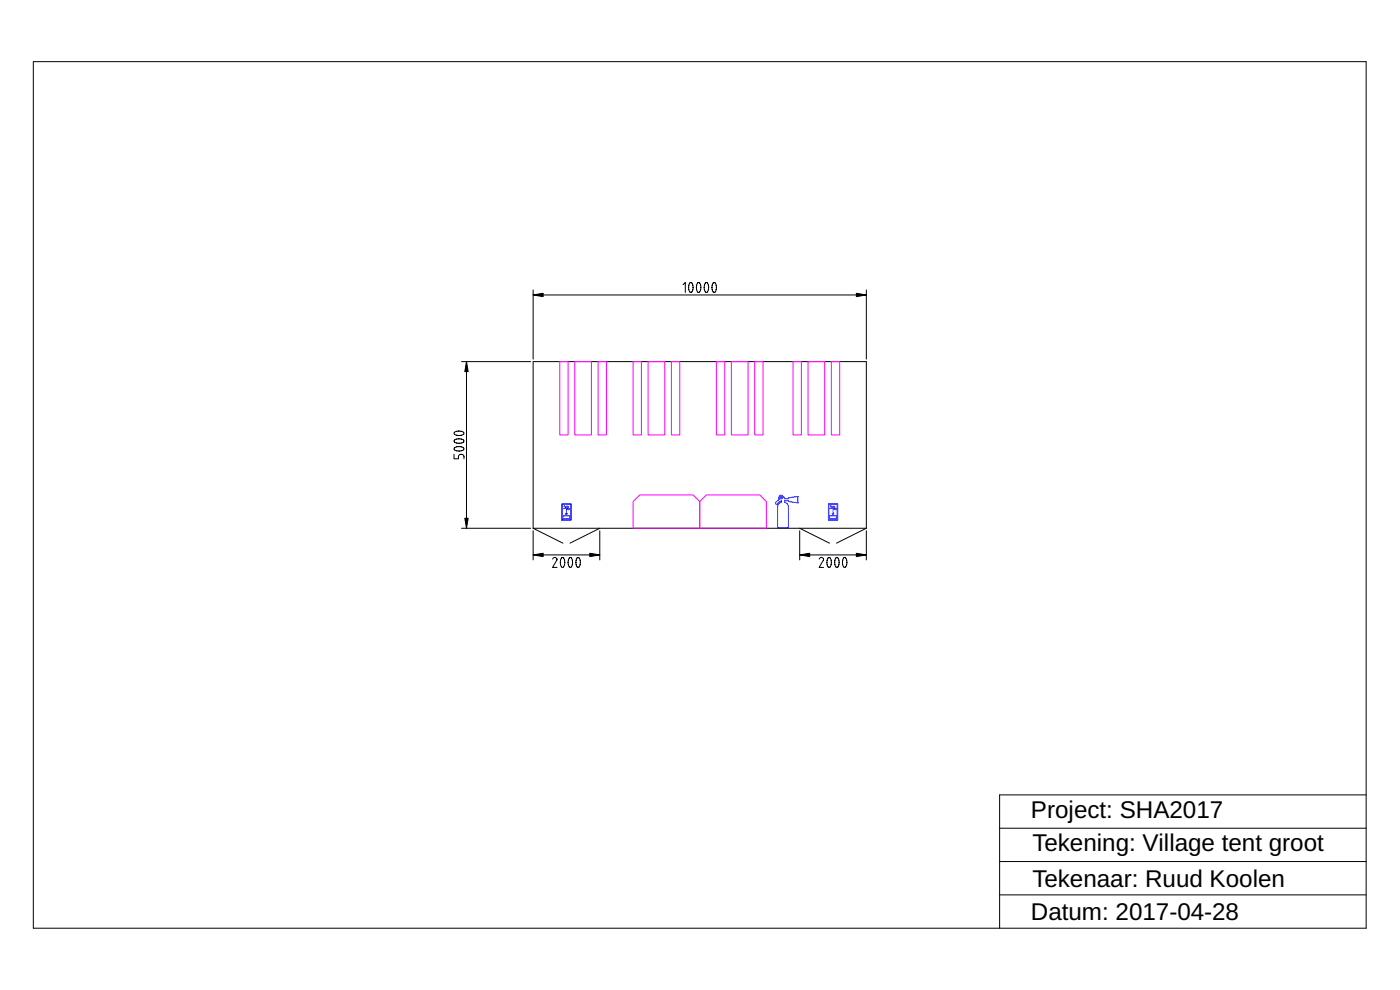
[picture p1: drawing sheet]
<svg xmlns="http://www.w3.org/2000/svg" width="420mm" height="297mm" viewBox="0 0 420 297" stroke-linecap="round" stroke-linejoin="round" font-family="sans-serif">
<g fill="none" stroke="#000" stroke-width=".3">
<path d="M10 18.5h400v260h-400zM160 87v20.8M160 88.5h100M205 85.4l.7-.7v3.1M207 84.9l.5-.1 .5 1-.1 1.4-.6 .6-.4-.4-.2-.7v-1.1zM209.4 84.9l.4-.1 .5 1-.1 1.4-.5 .6-.5-.4-.2-.7 .1-1.1zM211.7 84.9l.5-.1 .4 1-.1 1.4-.5 .6-.4-.4-.2-.7v-1.1zM214 84.9l.5-.1 .5 1-.1 1.4-.6 .6-.4-.4-.2-.7v-1.1zM260 87v20.8M138.5 108.5h20.8M140 108.5v50M136.2 136.3v1.4h1.4v-.7a.85 .85 0 0 1 .8-.7 .85 .85 0 0 1 .9 .7v.7"/>
<path d="M136.4 134.4l.7-.3 1.1-.1 .7 .2 .4 .5-.6 .5-1.4 .1-.9-.3-.2-.3zM136.4 132l.7-.3h1.1l.7 .2 .4 .4-.6 .6-1.4 .1-.9-.4-.2-.3zM136.4 129.7l.7-.3h1.1l.7 .2 .4 .4-.6 .5-1.4 .1-.9-.3-.2-.3zM138.5 158.5h20.8M160 158.5l8.9 4.5M160 158.5v-50h100v50M160 159.3v8.7M160 158.5h100M180 158.5l-8.9 4.5M180 159.3v8.7M240 158.5l8.9 4.5M240 159.3v8.7"/>
<path d="M260 158.5l-8.9 4.5M260 159.3v8.7M160 166.5h20M165.9 167.7a.65 .65 0 0 1 .7-.5 .65 .65 0 0 1 .5 .8l-1.3 2.3h1.4M168.5 167.4l.5-.1 .5 1-.1 1.4-.6 .6-.4-.4-.2-.7v-1.1zM170.9 167.4l.4-.1 .5 1-.1 1.4-.5 .6-.5-.4-.2-.7 .1-1.1zM172.9 168.1a2.16 2.16 0 0 0 .6 2.2l.3-.2 .3-.7a2.16 2.16 0 0 0-.6-2.2l-.3 .2-.3 .7M240 166.5h20M245.9 167.7a.65 .65 0 0 1 .7-.5 .65 .65 0 0 1 .5 .8l-1.3 2.3h1.4M248.5 167.4l.5-.1 .5 1-.1 1.4-.6 .6-.4-.4-.2-.7v-1.1zM250.9 167.4l.4-.1 .5 1-.1 1.4-.5 .6-.5-.4-.2-.7 .1-1.1zM253.2 167.4l.5-.1 .4 1-.1 1.4-.5 .6-.4-.4-.2-.7v-1.1z"/>
<path d="M410 238.5h-110v40M300 258.5h110M300 248.5h110M300 268.5h110"/>
</g>
<g fill="none" stroke="#00f" stroke-width=".3">
<path d="M168.6 151.2h2.8v4.9h-2.8zM168.8 151.4h2.5v4.5h-2.5zM169 154.8h2v.9h-2zM169.3 151.6v.5h.5M169.8 154.2h.4l-.2 .4zM169.8 152.2l-.2 .4h-.5M169.9 152l.6 .4-.3 .3-.5-.4zM170 153.5v.8M170.2 151.8l.3 .2v.5l-.5 .2v.4M233.9 148.8l.8-.1 .4 .5h.4v.4h1.1v-.2l2.9-.5v2l-2.9-.4v-.3h-1.1v.4l.2 .1a1.67 1.67 0 0 1 .9 1.5v5.8l-.3 .4h-2.6l-.3-.2v-6a1.66 1.66 0 0 1 1.1-1.6v-.3l-.8 .4-.6 .6-.3-.1 .1-.6 1-.7-.2-.5zM248.6 151.2h2.8v4.9h-2.8zM248.8 151.4h2.5v4.5h-2.5z"/>
<path d="M249 154.8h2v.9h-2zM249.3 151.6v.5h.5M249.8 154.2h.4l-.2 .4zM249.8 152.2l-.2 .4h-.5M249.9 152l.6 .4-.3 .3-.5-.4zM250 153.5v.8M250.2 151.8l.3 .2v.5l-.5 .2v.4"/>
<circle cx="170.7" cy="152.7" r=".23"/>
<circle cx="234.4" cy="149.3" r=".33"/>
<circle cx="250.7" cy="152.7" r=".23"/>
</g>
<path d="M160 88.5l3-.5v1zM257 88l3 .5-3 .5zM140 108.5l.5 3h-1zM139.5 155.5h1l-.5 3zM160 166.5l3-.5v1zM177 166l3 .5-3 .5zM240 166.5l3-.5v1zM257 166l3 .5-3 .5z" fill="#000"/>
<path d="M160 88.5l3-.5v1zM257 88l3 .5-3 .5zM140 108.5l.5 3h-1zM139.5 155.5h1l-.5 3zM160 166.5l3-.5v1zM177 166l3 .5-3 .5zM240 166.5l3-.5v1zM257 166l3 .5-3 .5z" fill="#000" stroke="#000" stroke-width=".3"/>
<g fill="none" stroke="#f0f" stroke-width=".3">
<path d="M168 108.5h2.5v22h-2.5zM172.5 108.5h5v22h-5zM179.5 108.5h2.5v22h-2.5zM190 108.5h2.5v22h-2.5zM194.5 108.5h5v22h-5zM201.5 108.5h2.5v22h-2.5zM215 108.5h2.5v22h-2.5zM219.5 108.5h5v22h-5zM226.5 108.5h2.5v22h-2.5zM238 108.5h2.5v22h-2.5zM242.5 108.5h5v22h-5zM249.5 108.5h2.5v22h-2.5z"/>
<path d="M190 150.5l2-2h16l2 2v8h-20zM210 150.5l2-2h16l2 2v8h-20z"/>
</g>
<g font-size="7.3">
<text x="309.4" y="245.4">Project: SHA2017</text>
<text x="309.8" y="255.4">Tekening: Village tent groot</text>
<text x="309.8" y="266.1">Tekenaar: Ruud Koolen</text>
<text x="309.4" y="276">Datum: 2017-04-28</text>
</g>
</svg>
